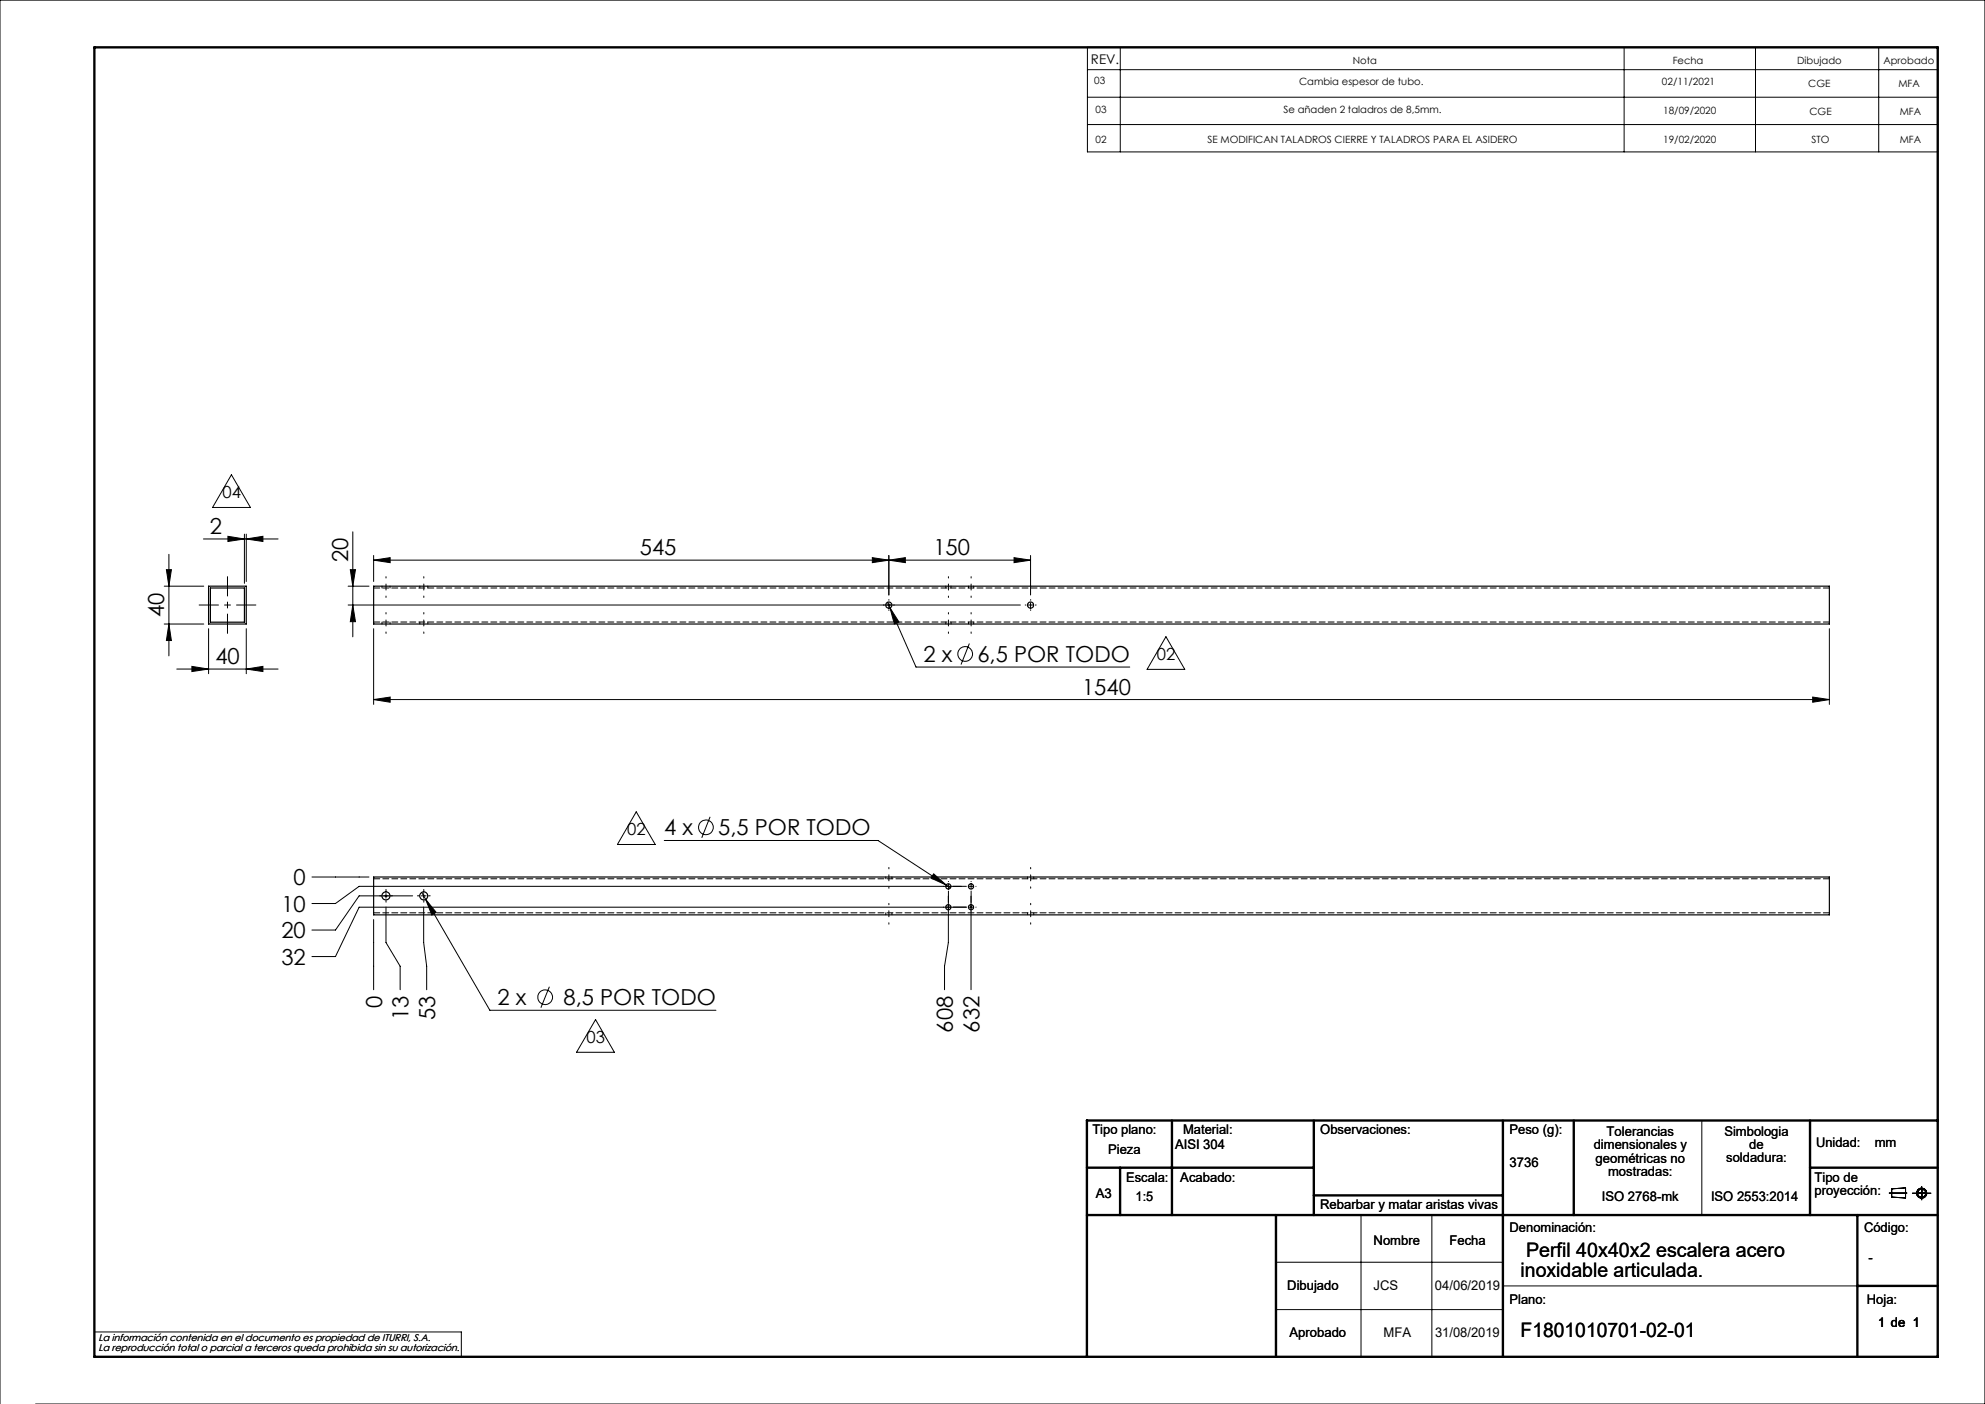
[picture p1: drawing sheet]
<svg xmlns="http://www.w3.org/2000/svg" width="420mm" height="297mm" viewBox="0 0 420 297" stroke-linecap="round" stroke-linejoin="round" font-family="sans-serif">
<g fill="none" stroke="#000" stroke-width=".21">
<path d="M230.1 10h179.9v22.1h-179.9zM230.1 14.7h179.9M237 10v22.1M343.6 10v22.1M371.4 10v22.1M397.5 10v22.1M230.1 20.6h179.9M230.1 26.3h179.9M35.7 117.3v21.4M43 114h15.8M48.2 113.4l3.5 .6-3.5 .5zM49 100.4l4 6.9h-8z"/>
<path d="M51.7 113v10.4M52.1 114l3.5-.6v1.1zM52.1 113v10M74.6 112.5v22.2M79.1 118.5l3.4-.5v1zM79.1 117.5v5.5M79.1 118.5h139M184.6 118l3.5 .5-3.5 .5zM188.1 117.5v8.4M188.1 118.5l3.5-.5v1zM214.6 118l3.5 .5-3.5 .5zM218.1 117.5v8.4"/>
<path d="M34.7 124h8.4M34.7 132h8.4M35.2 120.5h1.1l-.6 3.5zM35.7 132l.6 3.5h-1.1zM44.1 133v9.5M52.1 133v9.5M73.7 128h142.2M73.7 124h4.4M74.1 120.5h1.1l-.6 3.5zM74.6 128l.6 3.5h-1.1zM79.1 133v16M187.8 127.4l.5 1.2"/>
<path d="M188.1 127.5v1M188.3 128.6l1.9 3-1 .4zM188.3 128.6l5.5 12.5h45.2M205.1 136.1l-1.8 4.5M217.6 128h.9M218.1 127.5v1M246.7 134.7l4 6.9h-8zM387.1 133v16M37.4 141.5h21.4M40.6 141l3.5 .5-3.5 .6zM52.1 141.5l3.5-.5v1.1zM79.1 148l3.4-.5v1.1z"/>
<path d="M79.1 148h308M383.5 147.5l3.6 .5-3.6 .6zM134.6 171.7l4 6.9h-8zM140.5 177.8h45.3l14.4 9.4M150.2 172.8l-1.7 4.4M66 185.5h12.1M79.1 194.5v14.9M81.7 189v1M81.7 191.9v7.5l3 5v5M87.3 189.5h-11.3l-5 7.2h-5M89.1 189.5h1.1M89.2 188.8l.9 1.4"/>
<path d="M89.6 189v1M89.6 191.9v7.5l.7 5v5M90.1 190.2l2.2 2.8-.9 .6zM90.1 190.2l13.5 23.5h47.9M197.6 184.9l2.6 2.3-3.2-1.5zM200.2 187.2l.9 .6M200.7 189.6v9.8l-.9 5v5M203.4 187.5h-127.4l-5 3.6h-5M204.5 191.9h-128.5l-5 10.4h-5M205 191.9h1M205.5 189.6v19.8M116.2 208.7l-1.8 4.5"/>
<path d="M126 215.7l4 6.9h-8zM360.1 237v20M288 257v30M303 257v30M399.7 252.4h3.8M400.3 251.5l2.9-.2v2.1l-2.9-.2zM404.6 252.4h4M406.6 251v2.8M270 267h48M270 277h48M318 272h75M0 297v-297h420v297h-412.5"/>
<path d="M20 281.8h77.6v5.2"/>
<circle cx="204.2" cy="138.3" r="1.55"/>
<circle cx="149.4" cy="175" r="1.56"/>
<circle cx="115.4" cy="210.9" r="1.55"/>
<circle cx="406.6" cy="252.4" r=".86"/>
<circle cx="406.6" cy="252.4" r="1.07"/>
</g>
<g fill="none" stroke="#000" stroke-width=".5">
<path d="M20 10h390v277h-390zM248 237v20M278 237v20M318 237v50M333 237v20M383 237v20M410 237h-180v50M230 257h180M230 247h48M237 247v10M270 257v30M278 252.9h40"/>
<path d="M383 247h27M393 257v30M393 272h17"/>
</g>
<path d="M81.7 126.4v-4.4M81.7 134v-4.4M89.7 126.4v-4.4M89.7 129.6v4.4M200.7 122v4.4M200.7 134v-4.4M205.5 122v4.4M205.5 134v-4.4M188.1 183.5v4.4M188.1 195.5v-4.4M218.1 187.9v-4.4M218.1 191.1v4.4" fill="none" stroke="#000" stroke-width=".21" stroke-dasharray="15.2 1.3 1.3 1.3" stroke-dashoffset="14.9"/>
<g fill="none" stroke="#000" stroke-width=".21" stroke-dasharray="15.2 1.3 1.3 1.3">
<path d="M187.1 128h-.2M188.1 127v-.2M188.1 129v.1M189.1 128h.1M217.1 128h-.2M218.1 127v-.2M218.1 129v.1M219.1 128h.1M80.7 189.5h-.4M81.7 188.5v-.4M81.7 190.5v.3M82.7 189.5h.3"/>
<path d="M88.7 189.5h-.4M89.7 188.5v-.4M89.7 190.5v.3M90.7 189.5h.3M199.7 191.9h-.1M199.7 187.5h-.1M200.7 191.9v-.5M200.7 191.9h-.5M200.7 191.9v.5M200.7 191.9h.5M200.7 192.9h.1M200.7 187.5v-.5"/>
<path d="M200.7 187.5h-.5M200.7 187.5v.5M200.7 187.5h.5M200.7 186.5v-.1M200.7 190.9v-2.4M201.7 191.9h2.8M201.7 187.5h2.8M205.5 192.9h.1M205.5 187.5v-.5M205.5 187.5h-.5M205.5 187.5v.5M205.5 187.5h.5"/>
<path d="M205.5 186.5v-.1M205.5 190.9v-2.4M206.5 191.9h.1M206.5 187.5h.1"/>
</g>
<path d="M48.1 134v-12M54.1 128h-12" fill="none" stroke="#000" stroke-width=".21" stroke-dasharray="15.2 1.3 1.3 1.3" stroke-dashoffset="11.1"/>
<g fill="#000">
<path d="M35.2 120.5h1.1l-.6 3.5zM35.7 132l.6 3.5h-1.1zM74.1 120.5h1.1l-.6 3.5zM74.6 128l.6 3.5h-1.1z"/>
<path d="M40.6 141l3.5 .5-3.5 .6zM52.1 141.5l3.5-.5v1.1zM48.2 113.4l3.5 .6-3.5 .5zM52.1 114l3.5-.6v1.1zM188.1 118.5l3.5-.5v1zM214.6 118l3.5 .5-3.5 .5zM188.3 128.6l.9 3.4 1-.4zM197.6 184.9l-.6 .8 3.2 1.5zM90.1 190.2l1.3 3.4 .9-.6z"/>
<path d="M383.5 147.5l3.6 .5-3.6 .6zM79.1 148l3.4-.5v1.1zM184.6 118l3.5 .5-3.5 .5zM79.1 118.5l3.4-.5v1z"/>
</g>
<g fill="none" stroke="#000" stroke-width=".25">
<path d="M44.1 124h8v8h-8zM44.5 124.4h7.2v7.2h-7.2zM79.1 124h308v8h-308zM79.1 185.5h308v8h-308z"/>
<circle cx="188.1" cy="128" r=".66"/>
<circle cx="218.1" cy="128" r=".65"/>
<circle cx="81.7" cy="189.5" r=".85"/>
<circle cx="89.7" cy="189.5" r=".84"/>
<circle cx="200.6" cy="191.9" r=".55"/>
<circle cx="200.7" cy="187.5" r=".55"/>
<circle cx="205.5" cy="191.9" r=".54"/>
<circle cx="205.5" cy="187.5" r=".55"/>
</g>
<g fill="none" stroke="#000" stroke-width=".21" stroke-dasharray="1.3 .6">
<path d="M80.8 124v.4M80.8 131.6v.4M82.5 124.4v-.4M82.5 132v-.4M88.8 124v.4M88.8 131.6v.4M90.5 124.4v-.4M90.5 132v-.4M200.1 124v.4M200.1 131.6v.4M201.2 124.4v-.4M201.2 132v-.4"/>
<path d="M204.9 131.6v.4M204.9 124v.4M206 132v-.4M206 124.4v-.4M387.1 124.4h-308M387.1 131.6h-308M187.4 185.5v.4M187.4 193.1v.4M188.7 185.9v-.4M188.7 193.5v-.4M217.4 185.5v.4M217.4 193.1v.4"/>
<path d="M218.7 185.9v-.4M218.7 193.5v-.4M387.1 185.9h-308M387.1 193.1h-308"/>
</g>
<g font-size="4.7">
<text x="44.4" y="113">2</text>
<text x="73.7" y="118.9" transform="rotate(-90 73.7 118.9)">20</text>
<text x="135.4" y="117.5">545</text>
<text x="197.5" y="117.5">150</text>
<text x="34.7" y="130.5" transform="rotate(-90 34.7 130.5)">40</text>
<text x="45.6" y="140.5">40</text>
<text x="195.4" y="140">2 x</text>
<text x="206.8" y="140">6,5 POR TODO</text>
<text x="228.9" y="147">1540</text>
<text x="140.5" y="176.7">4 x</text>
<text x="151.9" y="176.7">5,5 POR TODO</text>
<text x="62.1" y="187.3">0</text>
<text x="59.5" y="192.9">10</text>
<text x="59.5" y="198.5">20</text>
<text x="59.5" y="204.1">32</text>
<text x="80.8" y="213.2" transform="rotate(-90 80.8 213.2)">0</text>
<text x="86.5" y="215.8" transform="rotate(-90 86.5 215.8)">13</text>
<text x="92.1" y="215.8" transform="rotate(-90 92.1 215.8)">53</text>
<text x="105.2" y="212.6">2 x</text>
<text x="119.2" y="212.6">8,5 POR TODO</text>
<text x="201.6" y="218.4" transform="rotate(-90 201.6 218.4)">608</text>
<text x="207.2" y="218.4" transform="rotate(-90 207.2 218.4)">632</text>
</g>
<g font-size="4.2">
<text x="322.9" y="265.9">Perfil 40x40x2 escalera acero</text>
<text x="321.7" y="270.2">inoxidable articulada.</text>
<text x="321.7" y="282.8">F1801010701-02-01</text>
</g>
<g font-size="3.5">
<text x="47.1" y="105.4">04</text>
<text x="244.8" y="139.6">02</text>
<text x="132.7" y="176.7">02</text>
<text x="124.1" y="220.6">03</text>
</g>
<g font-size="2.8">
<text x="230.8" y="13.6">REV.</text>
<text x="231.1" y="239.9">Tipo plano:</text>
<text x="250.3" y="239.9">Material:</text>
<text x="279.3" y="239.9">Observaciones:</text>
<text x="319.4" y="239.9">Peso (g):</text>
<text x="234.5" y="244.1">Pieza</text>
<text x="248.6" y="243">AISI 304</text>
<text x="337.2" y="243.1">dimensionales y</text>
<text x="337.6" y="246">geométricas no</text>
<text x="339.9" y="240.3">Tolerancias</text>
<text x="364.9" y="240.2">Simbologia</text>
<text x="365.3" y="245.9">soldadura:</text>
<text x="370.1" y="243">de</text>
<text x="384.2" y="242.7">Unidad:</text>
<text x="396.7" y="242.7">mm</text>
<text x="238.3" y="250">Escala:</text>
<text x="249.7" y="250">Acabado:</text>
<text x="319.4" y="246.9">3736</text>
<text x="340.2" y="248.8">mostradas:</text>
<text x="383.9" y="250">Tipo de</text>
<text x="231.9" y="253.4">A3</text>
<text x="240.3" y="254">1:5</text>
<text x="279.3" y="255.7">Rebarbar y matar aristas vivas</text>
<text x="338.9" y="254">ISO 2768-mk</text>
<text x="362" y="254">ISO 2553:2014</text>
<text x="383.9" y="252.8">proyección:</text>
<text x="290.6" y="263.3">Nombre</text>
<text x="306.7" y="263.3">Fecha</text>
<text x="319.4" y="260.6">Denominación:</text>
<text x="394.4" y="260.6">Código:</text>
<text x="395.4" y="266.9">-</text>
<text x="272.4" y="273">Dibujado</text>
<text x="290.6" y="273">JCS</text>
<text x="303.6" y="273">04/06/2019</text>
<text x="319.4" y="275.8">Plano:</text>
<text x="395" y="275.8">Hoja:</text>
<text x="397.4" y="280.6">1 de 1</text>
<text x="272.8" y="282.8">Aprobado</text>
<text x="292.7" y="282.8">MFA</text>
<text x="303.6" y="282.8">31/08/2019</text>
</g>
<g font-size="2.1">
<text x="231.5" y="17.8">03</text>
<text x="274.9" y="17.9">Cambia espesor de tubo.</text>
<text x="286.2" y="13.6">Nota</text>
<text x="353.9" y="13.6">Fecha</text>
<text x="380.3" y="13.6">Dibujado</text>
<text x="398.5" y="13.6">Aprobado</text>
<text x="231.8" y="23.9">03</text>
<text x="271.6" y="24">Se añaden 2 taladros de 8,5mm.</text>
<text x="351.7" y="18">02/11/2021</text>
<text x="382.6" y="18.3">CGE</text>
<text x="401.7" y="18.3">MFA</text>
<text x="351.9" y="24">18/09/2020</text>
<text x="382.9" y="24.3">CGE</text>
<text x="401.9" y="24.3">MFA</text>
<text x="231.8" y="30.2">02</text>
<text x="255.5" y="30.2">SE MODIFICAN TALADROS CIERRE Y TALADROS PARA EL ASIDERO</text>
<text x="351.9" y="30.3">19/02/2020</text>
<text x="383.3" y="30.3">STO</text>
<text x="401.9" y="30.3">MFA</text>
<text x="20.8" y="283.7">La información contenida en el documento es propiedad de ITURRI, S.A.</text>
<text x="20.8" y="285.7">La reproducción total o parcial a terceros queda prohibida sin su autorización.</text>
</g>
</svg>
